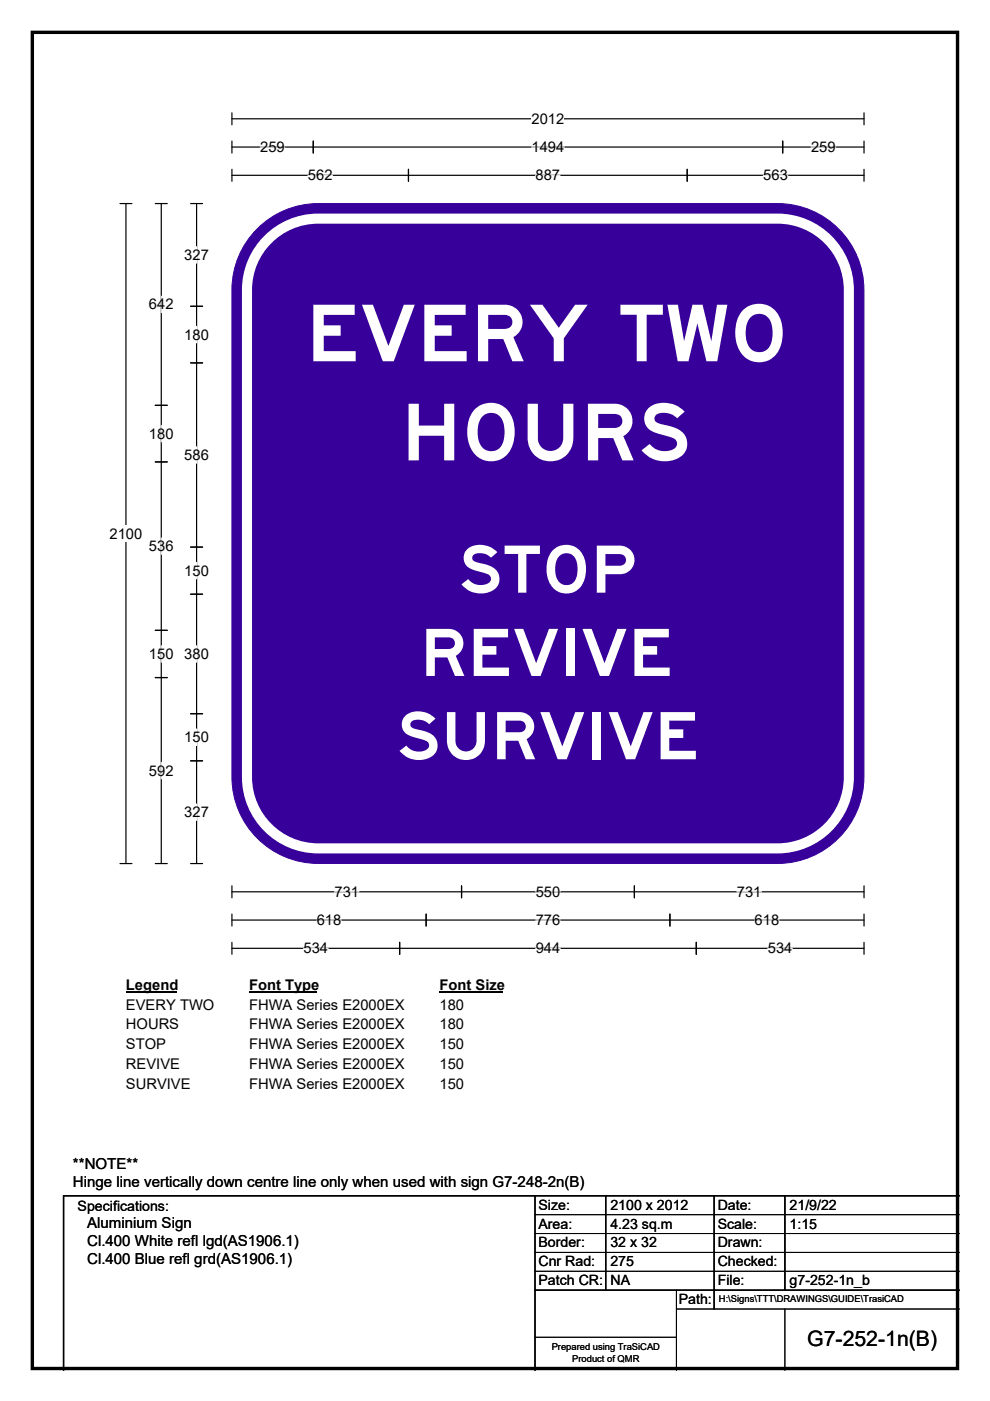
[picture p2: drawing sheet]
<svg xmlns="http://www.w3.org/2000/svg" width="210mm" height="297mm" viewBox="0 0 210 297" stroke-linecap="round" stroke-linejoin="round" font-family="sans-serif">
<path d="M6.9 6.9h196.2v283.3h-196.2z" fill="none" stroke="#000" stroke-width=".72"/>
<path d="M49.2 25.2h134.1M49.2 23.9v2.6M183.3 23.9v2.6" fill="none" stroke="#000" stroke-width=".25"/>
<path d="M112.8 23.5h6.9v3.4h-6.9z" fill="#fff"/>
<g fill="none" stroke="#000" stroke-width=".25">
<path d="M49.2 31.2h134.1M49.2 29.9v2.5M49.2 35.9v2.5M49.2 37.2h134.1M66.4 29.9v2.5M86.6 35.9v2.5M145.8 35.9v2.5M166 29.9v2.5M183.3 29.9v2.5M183.3 35.9v2.5M25.4 43.2h2.6M26.7 43.2v139.9"/>
<path d="M25.4 183.1h2.6M49.2 187.8v2.6M49.2 193.8v2.5M49.2 199.8v2.5M49.2 189.1h134.1M49.2 195.1h134.1M84.8 199.8v2.5M90.4 193.8v2.5M97.9 187.8v2.6M134.6 187.8v2.6M142.1 193.8v2.5M147.7 199.8v2.5"/>
<path d="M183.3 187.8v2.6M183.3 193.8v2.5M183.3 199.8v2.5M49.2 201.1h134.1"/>
</g>
<g fill="none" stroke="#fff" stroke-width=".25">
<path d="M55.2 31.2h5.2M65.3 37.2h5.2M112.8 31.2h6.9M113.6 37.2h5.2M161.9 37.2h5.2M172 31.2h5.2M67.2 195.1h5.2M71 189.1h5.2M113.6 189.1h5.2M113.6 195.1h5.2M156.3 189.1h5.2M160.1 195.1h5.2"/>
<path d="M64.4 201.1h5.2M113.6 201.1h5.2M162.9 201.1h5.2"/>
</g>
<path d="M23.2 111.4h7v3.5h-7z" fill="#fff"/>
<g fill="none" stroke="#000" stroke-width=".25">
<path d="M32.9 43.2h2.6M34.2 43.2v139.9M40.4 43.2h2.6M41.7 43.2v139.9M40.4 64.9h2.6M40.4 76.9h2.6M32.9 85.9h2.6M32.9 97.9h2.6M40.4 116h2.6M32.9 133.6h2.6M40.4 126h2.6M32.9 143.7h2.6"/>
<path d="M40.4 151.3h2.6M40.4 161.3h2.6M32.9 183.1h2.6M40.4 183.1h2.6"/>
</g>
<path d="M41.7 52.3v3.5M34.2 62.8v3.5M41.7 69.2v3.5M34.2 90.2v3.5M41.7 94.7v3.5M34.2 114v3.5M41.7 119.3v3.4M34.2 136.9v3.5M41.7 136.9v3.5M41.7 154.6v3.5M34.2 161.6v3.5M41.7 170.5v3.4" fill="none" stroke="#fff" stroke-width=".25"/>
<path d="M26.7 207.1h10.8v3.4h-10.8z" fill="#fff"/>
<path d="M26.7 210.3h10.8" fill="none" stroke="#000" stroke-width=".32"/>
<path d="M52.8 207.1h14.4v3.4h-14.4z" fill="#fff"/>
<path d="M52.8 210.3h14.4" fill="none" stroke="#000" stroke-width=".32"/>
<path d="M93.2 207.1h13.5v3.4h-13.5z" fill="#fff"/>
<path d="M93.2 210.3h13.5" fill="none" stroke="#000" stroke-width=".32"/>
<g fill="#fff">
<path d="M26.7 211.2h18.6v3.5h-18.6z"/>
<path d="M52.8 211.2h32.9v3.5h-32.9z"/>
<path d="M93.2 211.2h5.2v3.5h-5.2z"/>
<path d="M26.7 215.4h11.2v3.5h-11.2z"/>
<path d="M52.8 215.4h32.9v3.5h-32.9z"/>
<path d="M93.2 215.4h5.2v3.5h-5.2z"/>
<path d="M26.7 219.6h8.5v3.5h-8.5z"/>
<path d="M52.8 219.6h32.9v3.5h-32.9z"/>
<path d="M93.2 219.6h5.2v3.5h-5.2z"/>
<path d="M26.7 223.8h11.4v3.5h-11.4z"/>
<path d="M52.8 223.8h32.9v3.5h-32.9z"/>
<path d="M93.2 223.8h5.2v3.5h-5.2z"/>
<path d="M26.7 228h13.7v3.5h-13.7z"/>
<path d="M52.8 228h32.9v3.5h-32.9z"/>
<path d="M93.2 228h5.2v3.5h-5.2z"/>
</g>
<path d="M54 49.1a18.3 18.3 0 0 1 13.5-5.9h97.4a18.3 18.3 0 0 1 18.3 18.3v103.2a18.3 18.3 0 0 1-18.3 18.4h-97.4a18.3 18.3 0 0 1-18.3-18.4v-103.2a18.2 18.2 0 0 1 4.8-12.4z" fill-rule="evenodd" fill="#37009b" stroke="#37009b" stroke-width=".21"/>
<path d="M56.8 50.8a15.1 15.1 0 0 1 10.7-4.4h97.4a15.1 15.1 0 0 1 15.1 15.1v103.2a15.1 15.1 0 0 1-15.1 15.2h-97.4a15.1 15.1 0 0 1-15.1-15.2v-103.2a15.1 15.1 0 0 1 4.4-10.7z" fill="none" stroke="#fff" stroke-width="2.1"/>
<path d="M113.5 253.5v37M128.5 253.5v20M151.5 253.5v24M166.5 253.5v20M203.5 253.5h-190v37M113.5 273.5h90" fill="none" stroke="#000" stroke-width=".3"/>
<path d="M113.5 257.5h90M113.5 261.5h90M113.5 265.5h90M113.5 269.5h90M143.5 273.5v17M143.5 277.5h60M166.5 277.5v13M113.5 283.5h30" fill="none" stroke="#000" stroke-width=".21"/>
<g font-size="16.7" fill="#fff">
<text x="64.9" y="76.6">EVERY TWO</text>
<text x="85.1" y="97.6">HOURS</text>
</g>
<g font-size="13.9" fill="#fff">
<text x="97.2" y="125.7">STOP</text>
<text x="89.1" y="143.3">REVIVE</text>
<text x="84.1" y="161">SURVIVE</text>
</g>
<text font-size="4.5" x="171.2" y="285.4">G7-252-1n(B)</text>
<g font-size="3.2">
<text x="15.5" y="247.8">**NOTE**</text>
<text x="15.5" y="251.6">Hinge line vertically down centre line only when used with sign G7-248-2n(B)</text>
<text x="18.5" y="260.4">Aluminium Sign</text>
<text x="18.5" y="264.2">Cl.400 White refl lgd(AS1906.1)</text>
<text x="18.5" y="268.1">Cl.400 Blue refl grd(AS1906.1)</text>
</g>
<g font-size="3.1">
<text x="112.8" y="26.2">2012</text>
<text x="55.2" y="32.2">259</text>
<text x="112.8" y="32.2">1494</text>
<text x="172" y="32.2">259</text>
<text x="65.3" y="38.2">562</text>
<text x="113.6" y="38.2">887</text>
<text x="161.9" y="38.2">563</text>
<text x="39.1" y="55.1">327</text>
<text x="31.6" y="65.6">642</text>
<text x="39.1" y="72">180</text>
<text x="31.6" y="93">180</text>
<text x="39.1" y="97.5">586</text>
<text x="23.2" y="114.2">2100</text>
<text x="31.6" y="116.8">536</text>
<text x="39.1" y="122">150</text>
<text x="31.6" y="139.7">150</text>
<text x="39.1" y="139.7">380</text>
<text x="39.1" y="157.4">150</text>
<text x="31.6" y="164.4">592</text>
<text x="39.1" y="173.2">327</text>
<text x="71" y="190.1">731</text>
<text x="113.6" y="190.1">550</text>
<text x="156.3" y="190.1">731</text>
<text x="67.2" y="196.1">618</text>
<text x="113.6" y="196.1">776</text>
<text x="160.1" y="196.1">618</text>
<text x="64.4" y="202.1">534</text>
<text x="113.6" y="202.1">944</text>
<text x="162.9" y="202.1">534</text>
<text x="26.7" y="209.9">Legend</text>
<text x="52.8" y="209.9">Font Type</text>
<text x="93.2" y="209.9">Font Size</text>
<text x="26.7" y="214">EVERY TWO</text>
<text x="52.8" y="214">FHWA Series E2000EX</text>
<text x="93.2" y="214">180</text>
<text x="26.7" y="218.2">HOURS</text>
<text x="52.8" y="218.2">FHWA Series E2000EX</text>
<text x="93.2" y="218.2">180</text>
<text x="26.7" y="222.4">STOP</text>
<text x="26.7" y="226.6">REVIVE</text>
<text x="52.8" y="222.4">FHWA Series E2000EX</text>
<text x="52.8" y="226.6">FHWA Series E2000EX</text>
<text x="93.2" y="222.4">150</text>
<text x="93.2" y="226.6">150</text>
<text x="26.7" y="230.8">SURVIVE</text>
<text x="52.8" y="230.8">FHWA Series E2000EX</text>
<text x="93.2" y="230.8">150</text>
</g>
<g font-size="3">
<text x="16.5" y="256.7">Specifications:</text>
<text x="114.2" y="256.5">Size:</text>
<text x="129.5" y="256.5">2100 x 2012</text>
<text x="152.2" y="256.5">Date:</text>
<text x="167.5" y="256.5">21/9/22</text>
<text x="114.2" y="260.5">Area:</text>
<text x="129.5" y="260.5">4.23 sq.m</text>
<text x="152.2" y="260.5">Scale:</text>
<text x="167.5" y="260.5">1:15</text>
<text x="114.2" y="264.5">Border:</text>
<text x="114.2" y="268.5">Cnr Rad:</text>
<text x="129.5" y="264.5">32 x 32</text>
<text x="129.5" y="268.5">275</text>
<text x="152.2" y="264.5">Drawn:</text>
<text x="152.2" y="268.5">Checked:</text>
<text x="114.2" y="272.5">Patch CR:</text>
<text x="129.5" y="272.5">NA</text>
<text x="152.2" y="272.5">File:</text>
<text x="167.5" y="272.5">g7-252-1n_b</text>
<text x="144" y="276.5">Path:</text>
</g>
<g font-size="2">
<text x="152.5" y="276.1">H:\Signs\TTT\DRAWINGS\GUIDE\TrasiCAD</text>
<text x="117" y="286.3">Prepared using TraSiCAD</text>
<text x="121.4" y="288.7">Product of QMR</text>
</g>
</svg>
